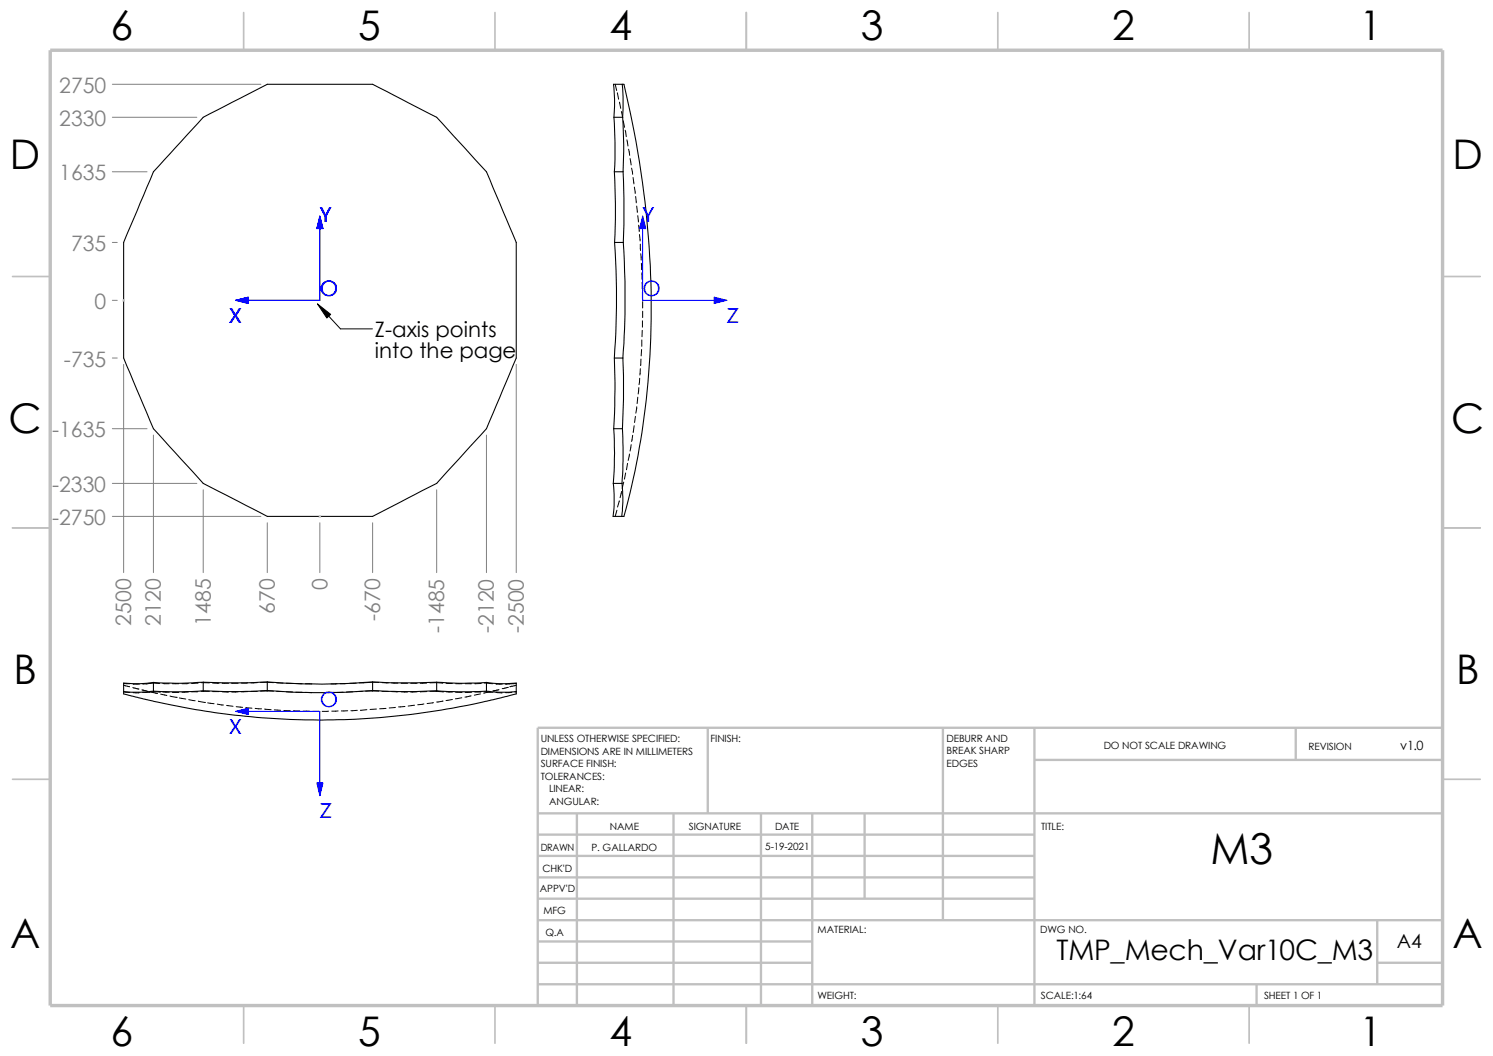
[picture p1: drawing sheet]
<svg xmlns="http://www.w3.org/2000/svg" width="297mm" height="210mm" viewBox="0 0 297 210" stroke-linecap="round" stroke-linejoin="round" font-family="sans-serif">
<g fill="none" stroke="#c0c0c0" stroke-width=".34">
<path d="M48.5 2.5v7.5M98.5 2.5v7.5M148.5 2.5v7.5M198.5 2.5v7.5M248.5 2.5v7.5M2.5 55h7.5M287 55h7.5M2.5 105h7.5M287 105h7.5M2.5 155h7.5M287 155h7.5M48.5 200v7.5"/>
<path d="M98.5 200v7.5M148.5 200v7.5M198.5 200v7.5M248.5 200v7.5"/>
</g>
<g fill="none" stroke="#c0c0c0" stroke-width=".47">
<path d="M140.8 144.7v17.1M187.6 144.7v38.3M205.8 151.1h81.2M205.8 144.7v55.3M257.8 144.7v6.4M287 144.7h-180v55.3M107 161.8h180M107 166h98.8M107 174.5h98.8M107 170.2h98.8M107 178.7h98.8M114.8 161.8v38.2"/>
<path d="M134 161.8v38.2M151.4 161.8v38.2M161.6 161.8v38.2M172 161.8v16.9M107 195.7h180M107 183h180M107 187.2h54.6M107 191.5h54.6M250 195.7v4.3M274 191.5h13M274 183v12.7"/>
</g>
<path d="M10 10h277v190h-277z" fill="none" stroke="#c0c0c0" stroke-width=".68" stroke-linecap="butt"/>
<g fill="none" stroke="#000" stroke-width=".21">
<path d="M123.8 16.8h.2a176.4 176.4 0 0 1 2.6 75.4l-2.1 9-.4 1.5h-.4M123.8 16.8h-1.8l.3 2.9-.2 3.6M123.8 16.8l.2 2.4-.1 4.1M40.4 23.3l12.8-6.5h20.9l12.8 6.5 9.9 10.9 5.9 14v23l-5.9 14.1-9.9 10.8-12.8 6.6h-20.9l-12.8-6.6-9.9-10.8-5.9-14.1v-23l5.9-14zM122.1 23.3h1.8M122.1 23.3l.2 4.9-.1 6M122.2 34.2l.2 6.3-.1 7.7M122.2 34.2h1.8M123.9 23.3a86.8 86.8 0 0 1 .1 10.9M124 34.2l.1 5.3-.1 8.7M122.3 48.2h1.7M122.3 48.2a164.5 164.5 0 0 1-.1 23"/>
<path d="M124 48.2a168.4 168.4 0 0 1-.1 23M122.2 71.2l.1 6.3-.2 7.8M122.2 71.2h1.7M123.9 71.2l.1 8.2-.2 5.9M122 96.1h1.7M122 96.1l.2 4.4-.2 2.2h1.7M122.1 85.3h1.7M122.1 85.3a70.7 70.7 0 0 1-.1 10.8M123.7 96.1l.2 3.8-.2 2.8M123.8 85.3l.2 6.3-.3 4.5M30.5 135.7v1.8M30.5 137.5l-2.4 .2-3.5-.2"/>
<path d="M30.5 135.7a22.2 22.2 0 0 1-5.9 .1v1.7M40.4 135.7v1.7M40.4 137.4l-4.1 .2-5.8-.1M40.4 135.7h-1.1a57.3 57.3 0 0 1-8.8 0M53.2 137.3a129.9 129.9 0 0 0 20.9 0M53.2 135.6a142.2 142.2 0 0 0 20.9 0M53.2 137.3l-5.3 .2-7.5-.1M53.2 135.6l-4.3 .2-8.5-.1M53.2 135.6v1.7M74.1 135.6v1.7M74.1 137.3l5.3 .2 7.5-.1M74.1 135.6l4.2 .2 8.6-.1"/>
<path d="M86.9 135.7v1.7M86.9 137.4l4.1 .2 5.8-.1M86.9 135.7h1a57.9 57.9 0 0 0 8.9 0M96.8 137.5l2.4 .2 3.5-.2M96.8 135.7a22 22 0 0 0 5.9 .1v1.7M96.8 135.7v1.8M102.7 137.5v.5l-5.5 1.4a146.9 146.9 0 0 1-72.6-1.5v-.4"/>
</g>
<g fill="#00f" stroke="#00f" stroke-width=".2">
<path d="M63.6 43l.7 2.5h-1.3z"/>
<path d="M46.9 59.7l2.5-.6v1.3z"/>
<path d="M142.1 59.1l2.5 .6-2.5 .7z"/>
<path d="M127.8 43l.7 2.5h-1.3z"/>
<path d="M63 155.7h1.3l-.7 2.5z"/>
<path d="M46.9 141.5l2.5-.7v1.3z"/>
</g>
<path d="M63.6 43v16.7h-16.7M127.8 43v16.7h16.8M46.9 141.5h16.7v16.7" fill="none" stroke="#00f" stroke-width=".2"/>
<g fill="none" stroke="#000" stroke-width=".2">
<path d="M122.4 16.8l.3 1.2M122.8 18.5l.3 1.2M123.2 20.3l.3 1.2M123.6 22.2l.3 1.2M124 24l.2 1.3M124.4 25.9l.2 1.3M124.7 27.8l.2 1.2M125.1 29.7l.2 1.2M125.3 31.5l.3 1.3M125.6 33.4l.3 1.3M125.9 35.3l.2 1.3M126.2 37.2l.2 1.3"/>
<path d="M126.4 39.1l.2 1.2M126.7 41l.1 1.2M126.9 42.9l.1 1.3M127 44.8l.2 1.3M127.2 46.7l.1 1.2M127.4 48.6v1.2M127.5 50.5l.1 1.2M127.6 52.4v1.2M127.7 54.3v1.2M127.7 56.2l.1 1.2M127.8 58.1v1.3M127.8 60v1.3"/>
<path d="M63.2 60.5l4.5 4.9h6.4M126.9 79l-.2 1.3M127.1 77.1l-.1 1.3M127.3 75.2l-.2 1.3M127.4 73.3l-.1 1.3M127.5 71.4l-.1 1.3M127.6 69.5v1.3M127.7 67.6v1.3M127.8 65.7l-.1 1.3M127.8 63.8v1.3M127.8 61.9v1.3M123.2 99.6l-.3 1.2"/>
<path d="M123.7 97.7l-.3 1.3M124.1 95.9l-.3 1.3M124.5 94.1l-.3 1.2M124.8 92.2l-.2 1.2M125.2 90.3l-.2 1.3M125.6 88.4l-.3 1.3M125.9 86.6l-.3 1.2M126.2 84.7l-.3 1.2M126.4 82.8l-.2 1.2M126.7 80.9l-.2 1.3M122.7 101.5l-.3 1.2M24.6 137.6l1.2 .1"/>
<path d="M24.6 135.9l1.2 .1M24.6 136.3l1.2 .3M26.4 136.7l1.2 .3M26.5 137.8h1.2M26.5 136l1.2 .1M28.2 137.2l1.3 .3M30.1 137.6l1.2 .3M30.5 137.6l-2.1 .1M30.5 137.6h1.2M30.5 137.5v.1M31.7 137.6h.1M31.7 135.9l-1.2-.1-2.1 .2"/>
<path d="M32 138l1.2 .3M32.4 137.6l1.3 .1M32.4 135.9l1.3 .1M33.8 138.4l1.3 .3M34.3 136h1.3M35.1 138.7h.1M35.6 137.7h-1.3M35.7 138.8l1.3 .2M37.5 137.6l-1.3 .1M37.5 135.9l-1.3 .1M37.5 139.1l1.3 .3M39.4 137.5l-1.3 .1"/>
<path d="M39.4 135.8l-1.3 .1M39.4 135.8h.1M39.5 139.4l1.2 .3M40 137.5h1.7M40 135.8h1.7M40.4 137.4v.1M40.7 139.7h.1M41.3 139.8l1.3 .2M42.3 137.5h1.3M42.3 135.8l1.3 .1M44.2 137.6h1.3M44.2 135.9h1.3"/>
<path d="M46.1 135.9h1.3M47.4 137.6h-1.3M49.3 137.5l-1.3 .1M49.3 135.8h-1.3M51.2 137.5h-1.3M51.2 135.8h-1.3M51.8 135.7l2.6 .1M53.2 137.4l1.2 .1M53.2 137.4l-1.4 .1M53.2 137.3v.1M55 137.5h1.3M55 135.8h1.3"/>
<path d="M56.9 137.6h1.3M56.9 135.9h1.3M58.2 135.9h.1M58.8 137.7h1.3M58.8 135.9l1.3 .1M60.7 137.7l1.3 .1M60.7 136h1.3M66.4 137.7l-1.2 .1M67.1 136h-1.3M68.3 137.7h-1.3M69 135.9l-1.3 .1M70.2 137.6h-1.3"/>
<path d="M70.9 135.8l-1.3 .1M72.1 137.5h-1.3M72.8 135.8h-1.3M74.1 137.4l1.3 .1M74.1 137.4l-1.4 .1M74.1 137.3v.1M75.4 135.7l-2.5 .1M76 137.5h1.3M76 135.8h1.3M77.9 137.5l1.3 .1M77.9 135.8h1.3M79.8 137.6h1.3"/>
<path d="M79.8 135.9h1.3M81.7 135.9h1.3M83 137.6h-1.3M84.3 140l-1.2 .2M84.9 137.5l-1.3 .1M84.9 135.8l-1.3 .1M85.5 137.5h1.3M85.5 135.8h2.6M86.2 139.7l-1.2 .2M86.9 137.4v.1l1.2 .1M88.1 137.6h.1M88.1 139.4l-1.2 .2"/>
<path d="M88.7 137.6h1.3M88.7 135.9h1.3M90 139.1l-1.3 .2M90.6 137.7h1.3M90.6 136h1.3M91.9 138.8l-1.3 .2M92.5 136h1.3M93.7 138.4l-1.2 .2M93.8 137.7h-1.3M95.6 138l-1.2 .3M95.7 137.6h-1.3M95.7 135.9l-1.3 .1"/>
<path d="M96.4 137.6h.4M96.4 135.8l1.6 .2M96.8 137.6l1.2 .1M96.8 137.5v.1M97.4 137.6l-1.2 .2M97.5 137.5l-.1 .1M98.6 137.7l1.3 .1M98.6 136l1.3 .1M99.3 137.2l-1.3 .2M101.1 136.7l-1.2 .2M101.8 137.7l-1.3 .1M102.4 137.6h.3"/>
<path d="M102.7 135.9l-2.2 .2M102.7 136.3l-1.3 .3M43.2 140l1.2 .2M45.1 140.3l1.3 .2M47 140.5l1.3 .2M48.9 140.7l1.2 .1M50.8 140.9l1.2 .1M52.7 141l1.2 .1M54.6 141.2l1.2 .1M56.5 141.3l1.2 .1M58.4 141.4h1.2M60.3 141.4h1.3"/>
<path d="M62.2 141.5h1.3M65.4 141.4l-1.3 .1M67.3 141.4h-1.3M69.2 141.4h-1.3M71.1 141.3l-1.3 .1M73 141.1l-1.3 .2M74.9 141l-1.3 .1M76.8 140.9l-1.3 .1M78.7 140.7l-1.3 .1M80.6 140.5l-1.3 .1M82.5 140.3l-1.3 .1"/>
</g>
<path d="M24.5 59.7h.3M24.5 59.6l.3 .3M24.6 59.6v.3M24.7 59.6l-.3 .3M63.5 102.7h.3M63.5 102.6l.3 .3M63.6 102.6v.3M63.8 102.6l-.3 .3" fill="none" stroke="#c0c0c0" stroke-width=".2"/>
<g fill="none" stroke="#808080" stroke-width=".2">
<path d="M22.4 16.8h29.5M22.4 23.3h16.8M22.4 34.2h6.9M22.4 59.7h.9M22.4 48.2h.9M22.4 71.2h.9M24.6 72.5v41.4M102.7 72.5v41.4M22.4 85.3h6.9M22.4 96.1h16.8M30.5 86.5v27.4M40.4 97.4v16.5"/>
<path d="M86.9 97.4v16.5M96.8 86.5v27.4M22.4 102.7h29.5M53.2 104v9.9M63.6 104v9.9M74.1 104v9.9"/>
</g>
<path d="M63.2 60.5l2.6 2-.8 .7z" fill="#000" stroke="#000" stroke-width=".2"/>
<text font-size="8.5" x="240.8" y="171.7">M3</text>
<g font-size="8.1">
<text x="22" y="8">6</text>
<text x="71.2" y="8">5</text>
<text x="121.2" y="8">4</text>
<text x="171.2" y="8">3</text>
<text x="221.2" y="8">2</text>
<text x="270.5" y="8">1</text>
<text x="1.9" y="33.6">D</text>
<text x="288.9" y="33.6">D</text>
<text x="1.7" y="86.1">C</text>
<text x="288.7" y="86.1">C</text>
<text x="2.7" y="136.1">B</text>
<text x="289.7" y="136.1">B</text>
<text x="2" y="188.6">A</text>
<text x="289" y="188.6">A</text>
<text x="22" y="207.9">6</text>
<text x="71.2" y="207.9">5</text>
<text x="121.2" y="207.9">4</text>
<text x="171.2" y="207.9">3</text>
<text x="221.2" y="207.9">2</text>
<text x="270.5" y="207.9">1</text>
</g>
<text font-size="5.6" x="210.2" y="190.9">TMP_Mech_Var10C_M3</text>
<g font-size="4.2" fill="#808080">
<text x="11.8" y="18.4">2750</text>
<text x="11.8" y="25">2330</text>
<text x="11.8" y="35.9">1635</text>
<text x="14.1" y="49.9">735</text>
<text x="18.8" y="61.4">0</text>
<text x="12.7" y="72.9">-735</text>
<text x="10.4" y="87">-1635</text>
<text x="10.4" y="97.8">-2330</text>
<text x="10.4" y="104.4">-2750</text>
<text x="65.2" y="117.4" transform="rotate(-90 65.2 117.4)">0</text>
<text x="26.1" y="124.4" transform="rotate(-90 26.1 124.4)">2500</text>
<text x="32" y="124.4" transform="rotate(-90 32 124.4)">2120</text>
<text x="42" y="124.4" transform="rotate(-90 42 124.4)">1485</text>
<text x="54.7" y="122.1" transform="rotate(-90 54.7 122.1)">670</text>
<text x="75.6" y="123.5" transform="rotate(-90 75.6 123.5)">-670</text>
<text x="88.3" y="125.9" transform="rotate(-90 88.3 125.9)">-1485</text>
<text x="98.3" y="125.9" transform="rotate(-90 98.3 125.9)">-2120</text>
<text x="104.2" y="125.9" transform="rotate(-90 104.2 125.9)">-2500</text>
</g>
<g font-size="4.2" fill="#00f">
<text x="63.6" y="44.2">Y</text>
<text x="127.8" y="44.2">Y</text>
<text x="63.6" y="58.9">O</text>
<text x="127.8" y="58.9">O</text>
<text x="45.6" y="64.3">X</text>
<text x="144.6" y="64.3">Z</text>
<text x="63.6" y="140.6">O</text>
<text x="45.6" y="146">X</text>
<text x="63.6" y="162.8">Z</text>
</g>
<g font-size="4.2">
<text x="74.6" y="67.1">Z-axis points</text>
<text x="74.6" y="71.3">into the page</text>
</g>
<text font-size="3.9" x="277.9" y="188.5">A4</text>
<text font-size="2.5" x="278.5" y="149.1">v1.0</text>
<g font-size="2">
<text x="107.6" y="147.6">UNLESS OTHERWISE SPECIFIED:</text>
<text x="141.4" y="147.6">FINISH:</text>
<text x="188.3" y="147.5">DEBURR AND</text>
<text x="219.6" y="149">DO NOT SCALE DRAWING</text>
<text x="260.3" y="149.2">REVISION</text>
<text x="107.6" y="155.1">TOLERANCES:</text>
<text x="107.6" y="150.1">DIMENSIONS ARE IN MILLIMETERS</text>
<text x="107.6" y="152.6">SURFACE FINISH:</text>
<text x="188.3" y="152.5">EDGES</text>
<text x="188.3" y="150">BREAK SHARP</text>
<text x="109.2" y="157.6">LINEAR:</text>
<text x="109.2" y="160.1">ANGULAR:</text>
<text x="121.3" y="165.1">NAME</text>
<text x="137" y="165">SIGNATURE</text>
<text x="154.2" y="165">DATE</text>
<text x="207.1" y="165">TITLE:</text>
<text x="107.6" y="169.2">DRAWN</text>
<text x="107.9" y="173.4">CHK'D</text>
<text x="117.7" y="169.2">P. GALLARDO</text>
<text x="152.2" y="169">5-19-2021</text>
<text x="107.4" y="177.5">APPV'D</text>
<text x="108.1" y="181.8">MFG</text>
<text x="162.6" y="185.5">MATERIAL:</text>
<text x="206.9" y="185.5">DWG NO.</text>
<text x="108.5" y="186.1">Q.A</text>
<text x="162.6" y="198.6">WEIGHT:</text>
<text x="207.1" y="198.6">SCALE:1:64</text>
<text x="251.5" y="198.6">SHEET 1 OF 1</text>
</g>
</svg>
